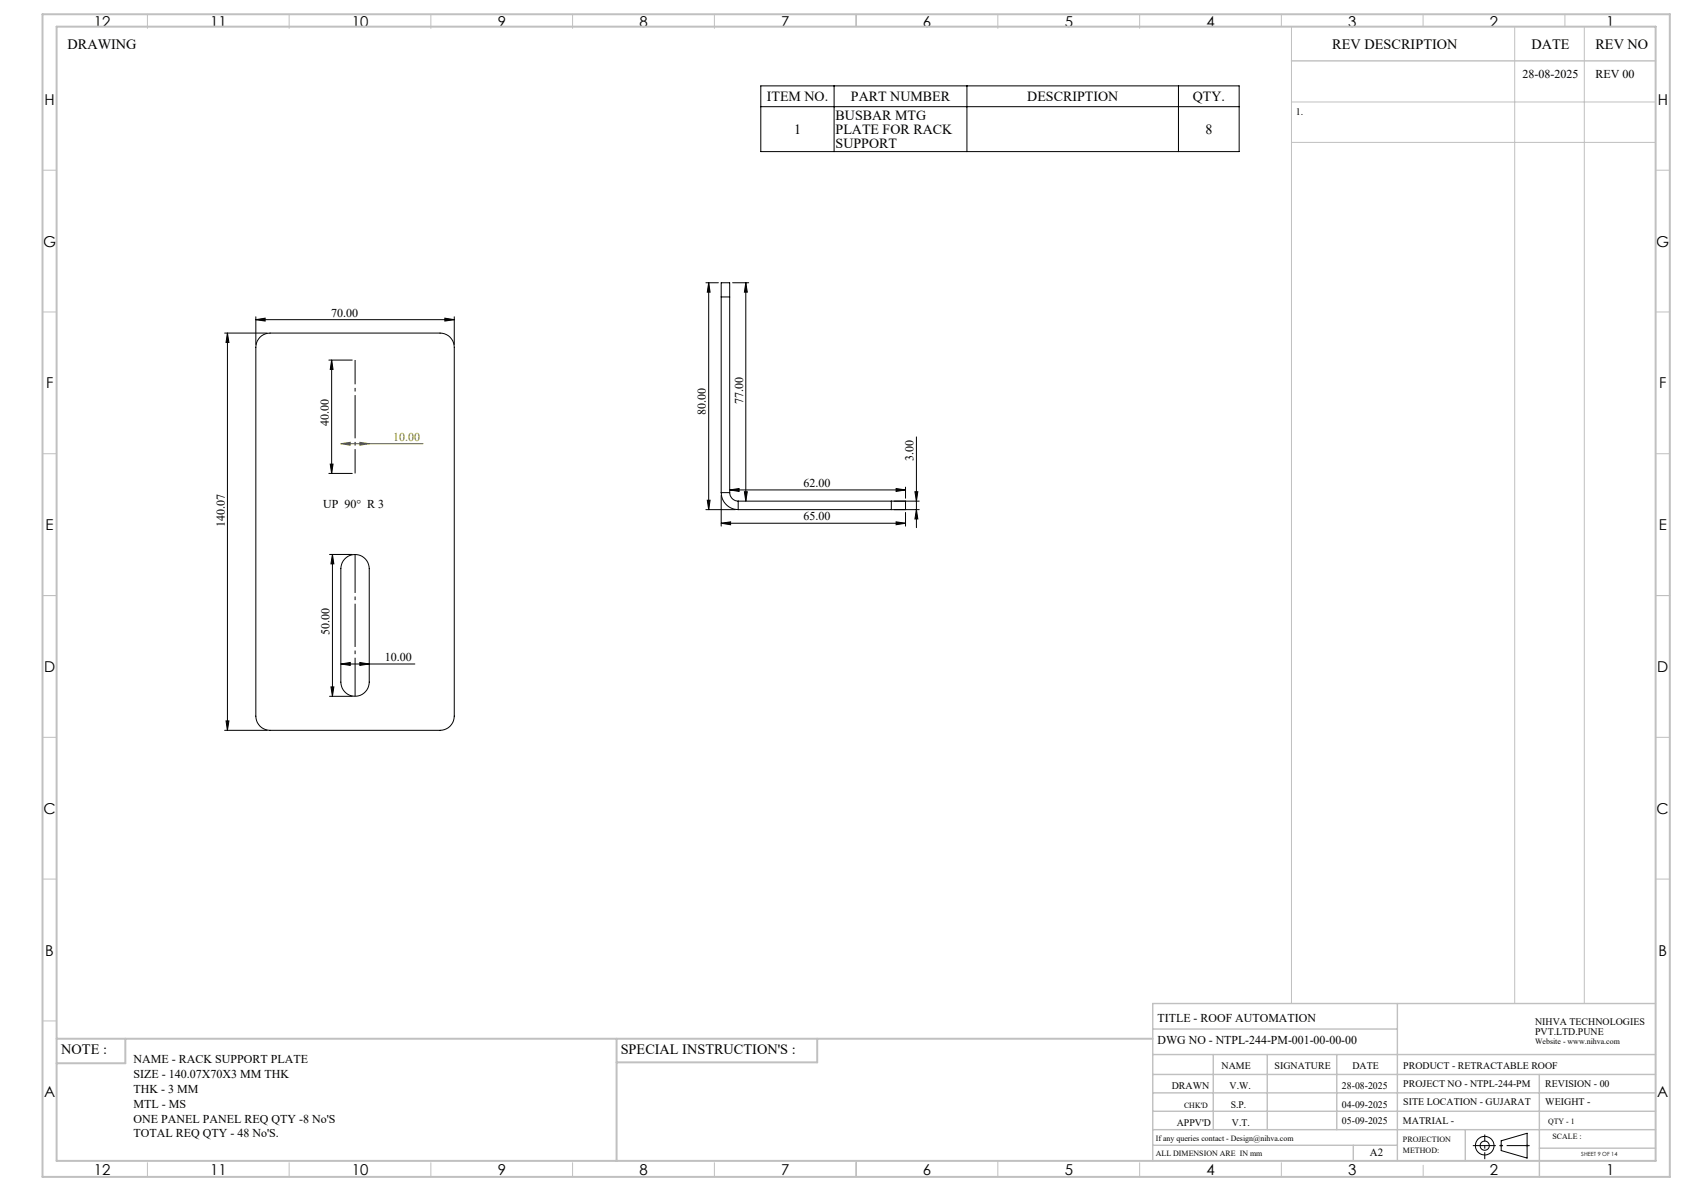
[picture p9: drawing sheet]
<svg xmlns="http://www.w3.org/2000/svg" width="594mm" height="420mm" viewBox="0 0 594 420" stroke-linecap="round" stroke-linejoin="round" font-family="sans-serif">
<g fill="none" stroke="#000" stroke-width=".35">
<path d="M268.4 30.3h168.7v23.2h-168.7zM268.4 37.6h168.7M294.2 30.3v23.2M341.1 30.3v23.2M415.7 30.3v23.2M249 99.7h4.4M250 99.7l.5 3.3h-1zM250 99.7v80M258.4 99.7h5.7M263.1 99.7l.5 3.3h-1zM263.1 99.7v77M79.2 117.5h15"/>
<path d="M80.2 117.5l.6 3.3h-1.1zM80.2 117.5v140M90.2 112.7l3.3-.5v1zM90.2 111.7v9.8M90.2 112.7h70M91.7 118.9l2-1.2 1.6-.2h59.9a5 5 0 0 1 5 5v130a5 5 0 0 1-5 5h-59.9a5 5 0 0 1-5.1-5v-130l.6-2.3zM156.9 112.2l3.3 .5-3.3 .5zM160.2 111.7v9.8M254.4 104.7v-5h3v5M254.4 104.7v69M254.4 104.7h3M257.4 104.7v69"/>
<path d="M116 127h8.2M117 127l.5 3.3h-1zM117 127v40M323.3 154.1v32M116 167h8.2M116.5 163.7h1l-.5 3.3zM249 179.7h10.4M249.5 176.4h1l-.5 3.3zM254.4 173.7a6.1 6.1 0 0 0 6 6M254.4 173.7h3M254.4 174.7v10.8M257.4 173.7a3 3 0 0 0 3 3"/>
<path d="M257.4 172.8l3.3-.5v1zM257.4 172.8h62M260.4 176.7v3M260.4 176.7h54M260.4 179.7h54M262.6 173.4h1l-.5 3.3zM314.4 176.7h5v3h-5M314.4 176.7v3M315.4 176.7h8.8M315.4 179.7h8.8M316.1 172.3l3.3 .5-3.3 .5zM319.4 171.8v3.9"/>
<path d="M322.7 173.4h1l-.4 3.3zM323.3 179.7l.4 3.3h-1zM116.2 195.5h8M117.3 195.5l.5 3.3h-1.1zM117.3 195.5v50.1M121.6 197.1a5 5 0 0 1 5.5-1.2 5 5 0 0 1 3.1 4.6v40a5 5 0 0 1-5 5 5 5 0 0 1-5-5v-40l.5-2.1zM254.4 184.5l3.3-.5v1zM254.4 184.5h65M316.1 184l3.3 .5-3.3 .5zM319.4 180.7v4.8M120.2 234.2l3.3-.6v1.1zM120.2 234.2h26.1"/>
<path d="M126.9 233.6l3.3 .6-3.3 .5zM79.2 257.5h15M79.7 254.2h1.1l-.6 3.3zM116.2 245.6h8M116.7 242.2h1.1l-.5 3.4zM529.5 402.3l9.2-2.7v8.8l-9.2-2.7z"/>
<circle cx="523.7" cy="404" r="1.62"/>
<circle cx="523.7" cy="404" r="3.3"/>
</g>
<path d="M120.2 156.5l3.3-.5v1zM120.2 156.5h29M126.9 156l3.3 .5-3.3 .5z" fill="none" stroke="#808000" stroke-width=".35"/>
<g fill="none" stroke="#c0c0c0" stroke-width=".35">
<path d="M52 5v5M102 5v5M152 5v5M202 5v5M252 5v5M302 5v4.4M352 5v5M402 5v5M452 5v4.4M455.5 9.4v344.5M502 5v4.4M534.3 9.4v344.5"/>
<path d="M552 5v4.4M558.8 9.4v344.5M455.5 36h128.5M455.5 50.2h128.5M15 60h5M584 60h5M15 110h5M584 110h5M15 160h5M584 160h5M15 210h5M584 210h5"/>
<path d="M15 260h5M584 260h5M15 310h5M584 310h5M15 360h5M52 410v5M102 410v5M152 410v5M202 410v5M252 410v5M302 409.4v5.6M352 409.4v5.6"/>
<path d="M402 410v5M452 410v5M502 410.9v4.1M529 404h1M529.2 403.7l.7 .7M529.5 403.5v1M529.9 403.7l-.7 .7M538.1 404h1.1M538.3 403.7l.7 .7M538.7 403.5v1M539 403.7l-.7 .7"/>
</g>
<path d="M519.5 404h20.1" fill="none" stroke="#000" stroke-width=".35" stroke-dasharray="15.2 1.3 1.3 1.3" stroke-dashoffset="7.1" stroke-linecap="butt"/>
<path d="M523.7 408.8v-8.7" fill="none" stroke="#000" stroke-width=".35" stroke-dasharray="15.2 1.3 1.3 1.3" stroke-dashoffset="12.8" stroke-linecap="butt"/>
<path d="M125.3 127v40" fill="none" stroke="#000" stroke-width=".35" stroke-dasharray="15.2 1.3 1.3 1.3" stroke-dashoffset="6.7" stroke-linecap="butt"/>
<path d="M125.3 195.5v50" fill="none" stroke="#000" stroke-width=".35" stroke-dasharray="15.2 1.3 1.3 1.3" stroke-dashoffset="1.7" stroke-linecap="butt"/>
<g fill="none" stroke="#c0c0c0" stroke-width=".5">
<path d="M455.5 21.5h128.5M492.9 353.9v55.5M584 353.9h-177.4v55.5M406.6 371.9h177.4M406.6 378.9h177.4M406.6 362.9h86.3M428 371.9v26.5M447 371.9v26.5M471.5 371.9v26.5M543 378.9v36.1M406.6 391.9h177.4M406.6 385.4h177.4"/>
<path d="M406.6 398.4h177.4M516.9 398.4v11M406.6 403.9h86.3M477.3 403.9v5.5M543 404.9h41"/>
</g>
<path d="M15 5h574v410h-574zM20 9.4h564v400h-564zM20 366.3h386.6M44.2 366.3v8.6h-24.2M217.5 366.3v43.1M288.3 366.3v8.3h-70.8" fill="none" stroke="#c0c0c0" stroke-width=".7"/>
<g fill="#000">
<path d="M250 99.7l.5 3.3h-1zM249.5 176.4h1l-.5 3.3z"/>
<path d="M80.2 117.5l.6 3.3h-1.1zM79.7 254.2h1.1l-.6 3.3zM323.3 179.7l.4 3.3h-1zM322.7 173.4h1l-.4 3.3zM262.6 173.4h1l-.5 3.3zM263.1 99.7l.5 3.3h-1z"/>
<path d="M90.2 112.7l3.3-.5v1zM156.9 112.2l3.3 .5-3.3 .5z"/>
<path d="M316.1 172.3l3.3 .5-3.3 .5zM257.4 172.8l3.3-.5v1z"/>
<path d="M254.4 184.5l3.3-.5v1zM316.1 184l3.3 .5-3.3 .5z"/>
<path d="M120.2 234.2l3.3-.6v1.1zM126.9 233.6l3.3 .6-3.3 .5z"/>
</g>
<path d="M120.2 156.5l3.3-.5v1zM126.9 156l3.3 .5-3.3 .5z" fill="#808000"/>
<path d="M117 127l.5 3.3h-1zM116.5 163.7h1l-.5 3.3zM117.3 195.5l.5 3.3h-1.1zM116.7 242.2h1.1l-.5 3.4z" fill="#000"/>
<g font-size="5.3">
<text x="33.1" y="9.5">12</text>
<text x="74.1" y="9.5">11</text>
<text x="124.1" y="9.5">10</text>
<text x="175.6" y="9.5">9</text>
<text x="225.6" y="9.5">8</text>
<text x="275.6" y="9.5">7</text>
<text x="325.6" y="9.5">6</text>
<text x="375.6" y="9.5">5</text>
<text x="425.6" y="9.5">4</text>
<text x="475.6" y="9.5">3</text>
<text x="525.6" y="9.5">2</text>
<text x="566.6" y="9.5">1</text>
<text x="15.7" y="37">H</text>
<text x="584.7" y="37">H</text>
<text x="15.2" y="87">G</text>
<text x="584.2" y="87">G</text>
<text x="16.2" y="137">F</text>
<text x="585.2" y="137">F</text>
<text x="16.1" y="187">E</text>
<text x="585.1" y="187">E</text>
<text x="15.5" y="237">D</text>
<text x="584.5" y="237">D</text>
<text x="15.4" y="287">C</text>
<text x="584.4" y="287">C</text>
<text x="16" y="337.1">B</text>
<text x="585" y="337.1">B</text>
<text x="15.5" y="387">A</text>
<text x="584.5" y="387">A</text>
<text x="33.1" y="414.5">12</text>
<text x="74.1" y="414.5">11</text>
<text x="124.1" y="414.5">10</text>
<text x="175.6" y="414.5">9</text>
<text x="225.6" y="414.5">8</text>
<text x="275.6" y="414.5">7</text>
<text x="325.6" y="414.5">6</text>
<text x="375.6" y="414.5">5</text>
<text x="425.6" y="414.5">4</text>
<text x="475.6" y="414.5">3</text>
<text x="525.6" y="414.5">2</text>
<text x="566.6" y="414.5">1</text>
</g>
<g font-size="5">
<text x="23.8" y="17.2">DRAWING</text>
<text x="470" y="17.4">REV DESCRIPTION</text>
<text x="540.2" y="17.4">DATE</text>
<text x="562.8" y="17.4">REV NO</text>
<text x="21.6" y="371.8">NOTE :</text>
<text x="218.9" y="371.8">SPECIAL INSTRUCTION'S :</text>
</g>
<g font-size="4.9">
<text x="270.5" y="35.7">ITEM NO.</text>
<text x="300.2" y="35.7">PART NUMBER</text>
<text x="362.3" y="35.7">DESCRIPTION</text>
<text x="420.7" y="35.7">QTY.</text>
<text x="280.1" y="47.3">1</text>
<text x="294.7" y="42.4">BUSBAR MTG</text>
<text x="294.7" y="47.3">PLATE FOR RACK</text>
<text x="425.2" y="47.3">8</text>
<text x="294.7" y="52.2">SUPPORT</text>
</g>
<g font-size="4.2">
<text x="537.1" y="27.6">28-08-2025</text>
<text x="562.8" y="27.6">REV 00</text>
<text x="116.8" y="111.7">70.00</text>
<text x="262.1" y="142.6" transform="rotate(-90 262.1 142.6)">77.00</text>
<text x="249" y="146.2" transform="rotate(-90 249 146.2)">80.00</text>
<text x="116" y="150.1" transform="rotate(-90 116 150.1)">40.00</text>
<text x="322.2" y="162.5" transform="rotate(-90 322.2 162.5)">3.00</text>
<text x="283.4" y="171.8">62.00</text>
<text x="113.9" y="179">UP 90° R 3</text>
<text x="79.2" y="185.9" transform="rotate(-90 79.2 185.9)">140.07</text>
<text x="283.4" y="183.5">65.00</text>
<text x="116.3" y="224.1" transform="rotate(-90 116.3 224.1)">50.00</text>
<text x="135.8" y="233.1">10.00</text>
<text x="408.3" y="360.3">TITLE - ROOF AUTOMATION</text>
<text x="408.3" y="368.2">DWG NO - NTPL-244-PM-001-00-00-00</text>
<text x="47.1" y="374.9">NAME - RACK SUPPORT PLATE</text>
<text x="47.1" y="380.2">SIZE - 140.07X70X3 MM THK</text>
<text x="47.1" y="385.4">THK - 3 MM</text>
<text x="47.1" y="390.6">MTL - MS</text>
<text x="47.1" y="395.9">ONE PANEL PANEL REQ QTY -8 No'S</text>
<text x="47.1" y="401.1">TOTAL REQ QTY - 48 No'S.</text>
</g>
<text font-size="4.2" fill="#808000" x="138.7" y="155.5">10.00</text>
<text font-size="3.9" x="483.2" y="407.7">A2</text>
<g font-size="3.5">
<text x="457" y="40.6">1.</text>
<text x="541.5" y="361.3">NIHVA TECHNOLOGIES</text>
<text x="541.5" y="364.9">PVT.LTD.PUNE</text>
<text x="430.9" y="377">NAME</text>
<text x="449.6" y="377">SIGNATURE</text>
<text x="477" y="377">DATE</text>
<text x="495" y="377">PRODUCT - RETRACTABLE ROOF</text>
<text x="495" y="383.3">PROJECT NO - NTPL-244-PM</text>
<text x="545.1" y="383.3">REVISION - 00</text>
<text x="413.3" y="384.1">DRAWN</text>
<text x="433.7" y="384.1">V.W.</text>
<text x="473.4" y="384.1">28-08-2025</text>
<text x="495" y="389.8">SITE LOCATION - GUJARAT</text>
<text x="545.1" y="389.8">WEIGHT -</text>
<text x="434.1" y="390.6">S.P.</text>
<text x="473.4" y="390.6">04-09-2025</text>
<text x="415.1" y="396.9">APPV'D</text>
<text x="434.6" y="396.9">V.T.</text>
<text x="473.4" y="396.5">05-09-2025</text>
<text x="494.8" y="396.5">MATRIAL -</text>
</g>
<g font-size="2.8">
<text x="541.5" y="368.3">Website - www.nihva.com</text>
<text x="417.6" y="390.6">CHK'D</text>
<text x="546.1" y="396.5">QTY - 1</text>
<text x="547.6" y="401.7">SCALE :</text>
<text x="407.7" y="402.2">If any queries contact - Design@nihva.com</text>
<text x="407.7" y="407.7">ALL DIMENSION ARE IN mm</text>
<text x="494.8" y="402.7">PROJECTION</text>
<text x="494.8" y="406.5">METHOD:</text>
</g>
<text font-size="2" x="557.8" y="407.8">SHEET 9 OF 14</text>
</svg>
